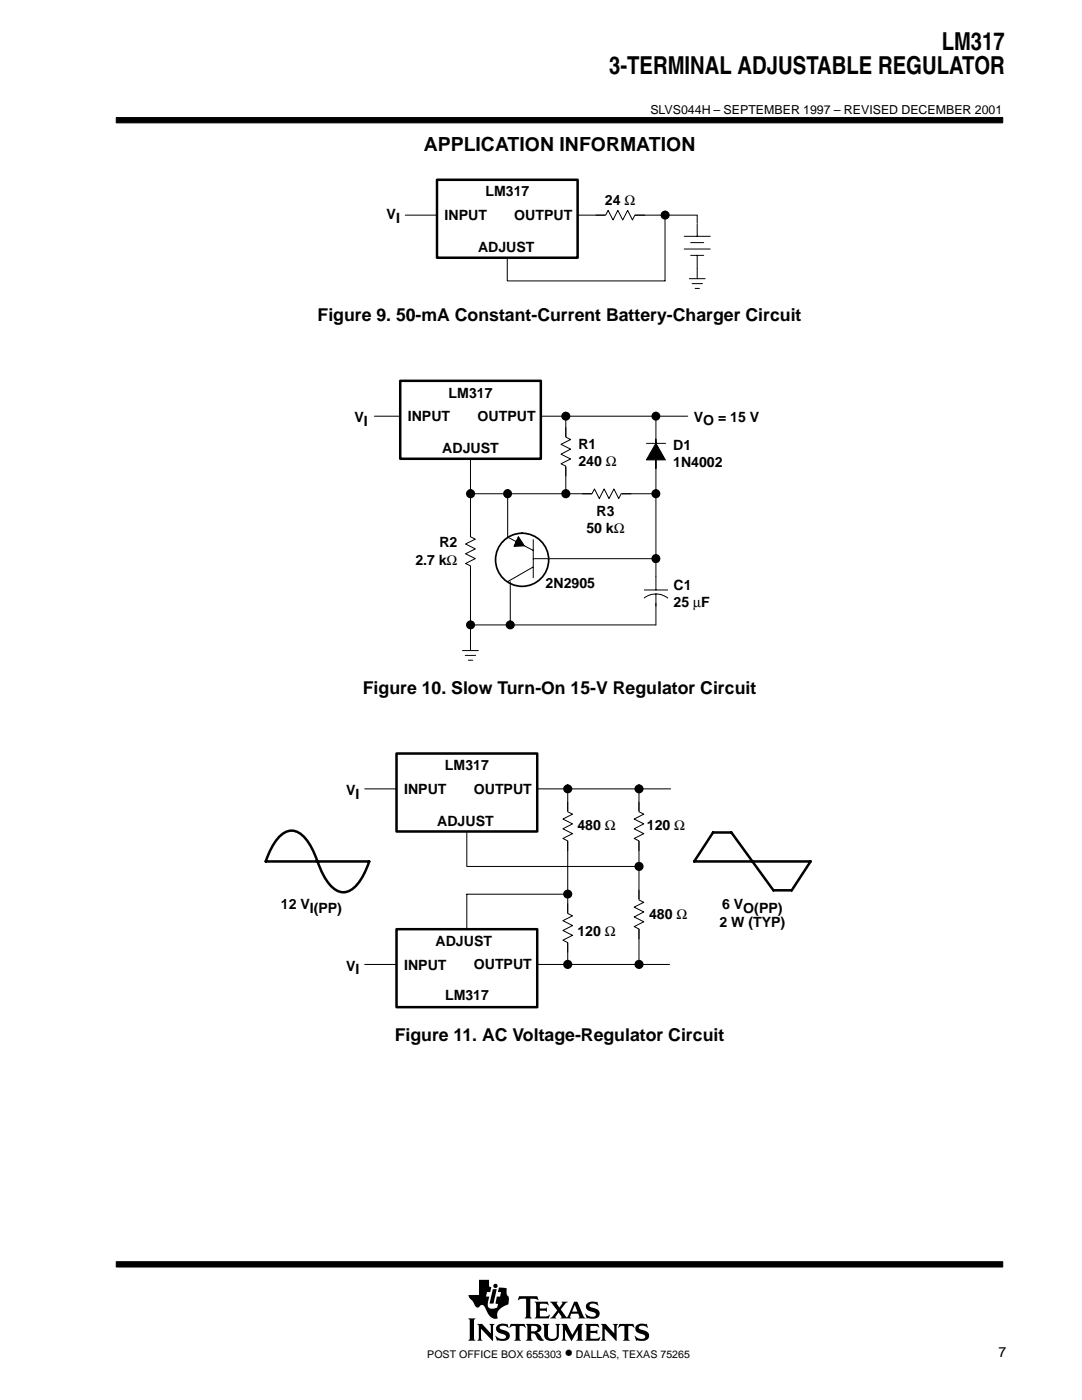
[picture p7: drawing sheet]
<svg xmlns="http://www.w3.org/2000/svg" width="216mm" height="279mm" viewBox="0 0 216 279" stroke-linecap="round" stroke-linejoin="round" font-family="sans-serif">
<g fill="#000" stroke="#000" stroke-width=".2">
<path d="M23.2 23.5h176.9v1h-176.9z" fill-rule="evenodd"/>
<path d="M23.2 251.8h176.9v1.1h-176.9z" fill-rule="evenodd"/>
</g>
<g fill="#000">
<path d="M98.3 257.3h.8l-.6 2.9h-.8z"/>
<path d="M93.4 263.1h1.5l-.3 .4v3.7l.3 .4h-1.5l.3-.4v-3.7z" fill-rule="evenodd"/>
<path d="M95.2 264.2h1l1.7 1.9v-1.5l-.3-.4h1.1l-.3 .4v3l-2.4-2.4v2l.3 .4h-1.1l.3-.6v-2.3z" fill-rule="evenodd"/>
<path d="M95.6 255.4h2v1.3l.4 .2-.2 1h-.6l-.2 .9h.6l-.3 1.2 .1 .7a.9 .9 0 0 0 1.2 .4l.6-.1 .2-.8-.5-.1 .2-1.3h.7l.2-.9h-.7l.3-1 1.5 .2v1.1l.2 .4 .2 .2v.7a.81 .81 0 0 1-.6 1 2.73 2.73 0 0 0-1.7 1.7l.1 .9h-.1a1.81 1.81 0 0 1-2.1-1.5l-.3-.6a.7 .7 0 0 0-.6-.6 .7 .7 0 0 0-.7 .5 1.12 1.12 0 0 1-1.1-1l-.7-.8-.2-.7h2.1z" fill-rule="evenodd"/>
<path d="M99.2 264.6a1.71 1.71 0 0 1 1.7-.4l.2 .1 .1-.1 .3 .8-.6-.3-.8-.1a.41 .41 0 0 0-.4 .5 .41 .41 0 0 0 .5 .3 1.29 1.29 0 0 1 1.5 1.4 1.08 1.08 0 0 1-1.2 .8l-1.1-.1-.2 .1-.4-1 .8 .5 .5 .1 .6-.1 .3-.2a.72 .72 0 0 0-.9-.7 .99 .99 0 0 1-1-.5 .99 .99 0 0 1 .1-1.1z" fill-rule="evenodd"/>
<path d="M101.9 264.2h2.8l.2 .8-.7-.4h-.4l-.1 .2v2.4l.3 .4h-1.4l.3-.4v-2.4l-.1-.2h-.5l-.7 .4z" fill-rule="evenodd"/>
<path d="M103.6 258.7h3.6l.2 .8-.4-.3-1.2 .1v3.5l.3 .3h-1.4l.2-.2 .1-.3v-3.2l-.1-.2h-.8l-.7 .3z" fill-rule="evenodd"/>
<path d="M104.9 264.2h1.9a.9 .9 0 0 1 1 .4 .9 .9 0 0 1 0 1.1l-.7 .2 .5 .4 .9 1.2a1.2 1.2 0 0 1-1.6-1l-.3-.3-.6-.1v1l.3 .5h-1.4l.3-.6v-2.3z" fill-rule="evenodd"/>
<path d="M106.7 259.8h2.6l.1 .7-.5-.3-1.2 .1v.8h1.1l.3-.2v.9l-.4-.2h-1v1l.2 .1h1.2l.5-.3h.1l-.2 .7h-2.8l.3-.5v-2.3z" fill-rule="evenodd"/>
<path d="M108.3 264.2h1.3l-.3 .4v2a.65 .65 0 0 0 .7 .6h.6l.4-.4 .1-2.1-.3-.5h1l-.3 .4v1.8a1.54 1.54 0 0 1-2.4 1l-.5-.7v-2.1z" fill-rule="evenodd"/>
<path d="M112 264.2h1.1l1.1 2.2 1.2-2.2h1l-.3 .4v2.6l.3 .4h-1.4l.3-.4v-1.8l-1.3 2.2-1.3-2.2v1.7l.4 .5h-1.1l.3-.6v-2.3z" fill-rule="evenodd"/>
<path d="M109.7 259.8h1.6l-.2 .3 .5 .8 .6-.8-.1-.3h1.2l-.4 .3-1 1.2 1.2 1.6 1.5-3.1h.6l1.2 2.9 .4 .4-1.4-.1a.22 .22 0 0 0 .2-.1 .22 .22 0 0 0 0-.3l-.2-.4h-1.4l-.2 .7 .2 .2h-2.2l.2-.3-.5-.9-.7 .9 .2 .3h-1.3l.6-.4 .9-1.2z" fill-rule="evenodd"/>
<path d="M117.1 260.2a2.08 2.08 0 0 1 1.9-.3l.2-.2 .1 .9a1.22 1.22 0 0 0-1.7-.1 .82 .82 0 0 0 .9 .6 1.06 1.06 0 0 1 1.2 1.1 1.06 1.06 0 0 1-1.2 1l-1.2-.1-.2 .1-.3-1 .8 .5 .8 .1a.46 .46 0 0 0 .5-.5 .46 .46 0 0 0-.5-.4l-.2-.1a1.11 1.11 0 0 1-1.2-1.5z" fill-rule="evenodd"/>
<path d="M116.7 264.2h2.6l.2 .8-.6-.4-1.1 .1v.9h1.1l.3-.2v.9l-.4-.3h-1v1.1l1.3 .1 .7-.4-.3 .8h-2.8l.3-.4v-2.6z" fill-rule="evenodd"/>
<path d="M119.9 264.2h1l1.7 1.9v-1.5l-.3-.4h1l-.3 .4v3l-2.3-2.4v2l.3 .4h-1.1l.3-.4v-2.6z" fill-rule="evenodd"/>
<path d="M123.6 264.2h2.8l.2 .8-.6-.4h-.5l-.1 .2v2.4l.3 .4h-1.4l.3-.4v-2.4l-.1-.2h-.5l-.7 .4z" fill-rule="evenodd"/>
<path d="M127 264.6a1.74 1.74 0 0 1 1.6-.4l.3 .1 .1-.1 .3 .8h-.1a1.2 1.2 0 0 0-1.7-.1 1.47 1.47 0 0 0 1.3 .7 1.03 1.03 0 0 1 .7 1.2 1.03 1.03 0 0 1-1.2 .8l-1.1-.1-.2 .1-.4-1 .9 .5 .9 .1a.45 .45 0 0 0 .4-.6 .45 .45 0 0 0-.6-.3l-.2-.1a1.11 1.11 0 0 1-1.2-1.4z" fill-rule="evenodd"/>
<circle cx="98.9" cy="256.6" r=".43"/>
</g>
<g fill="#fff">
<path d="M114.7 260.4l.5 1.4h-1z"/>
<path d="M106 264.7l.6-.1a.56 .56 0 0 1 .6 .5 .56 .56 0 0 1-.6 .6h-.6z" fill-rule="evenodd"/>
</g>
<path d="M80.9 42.9h6.3M115.3 42.9h23.8v12.7M132.7 42.9v13.2h-31.5v-4.7" fill="none" stroke="#000" stroke-width=".2"/>
<path d="M87.2 35.9h28.1v15.5h-28.1z" fill="none" stroke="#000" stroke-width=".5"/>
<circle cx="132.7" cy="42.9" r=".73" fill="#000" stroke="#000" stroke-width=".34"/>
<circle cx="132.7" cy="42.9" r=".17" fill="#000"/>
<path d="M136.6 44.5h5.1v8.9h-5.1z" fill-rule="evenodd" fill="#fff"/>
<path d="M136.5 47.2h5.2M136.5 49.7h5.2M137.5 55.6h3.2M137.8 51h2.6M137.8 48.4h2.6M138.1 56.6h2.1M138.7 57.6h.9M139.1 44.6v2.6M139.1 51v2.5" fill="none" stroke="#000" stroke-width=".2"/>
<path d="M120.9 42h5.8v2h-5.8z" fill-rule="evenodd" fill="#fff"/>
<g fill="none" stroke="#000" stroke-width=".2">
<path d="M118.9 42.9h2l.4-.9 1 1.9 1-1.9 1 1.9 .9-1.9 1 1.9 .5-1h1.9M74.7 83.1h5.2M93.9 98.5h37.4M93.9 91.6v38.1M101.3 98.5v8.7l5 2.6M107.9 83.1h29.3M112.9 83.1v15.6M129 88.5h3.8M130.9 83.8v40.9M103.4 107.2l1.2 1.7-2 .1zM106.3 113.2l-5 2.9M106.4 107.7v7.6"/>
<path d="M106.4 111.5h3M92.3 129.8h3.2M92.8 130.8h2.1M93.5 131.8h.8"/>
</g>
<path d="M79.9 76h28v15.6h-28z" fill="none" stroke="#000" stroke-width=".5"/>
<g fill="#000" stroke="#000" stroke-width=".34">
<circle cx="93.9" cy="98.5" r=".74"/>
<circle cx="101.3" cy="98.5" r=".73"/>
<circle cx="112.9" cy="98.5" r=".74"/>
<circle cx="112.9" cy="83.1" r=".73"/>
<circle cx="130.9" cy="83.1" r=".72"/>
<circle cx="93.9" cy="124.7" r=".73"/>
</g>
<g fill="#000">
<circle cx="93.9" cy="98.5" r=".17"/>
<circle cx="101.3" cy="98.5" r=".17"/>
<circle cx="112.9" cy="83.1" r=".17"/>
<circle cx="112.9" cy="98.5" r=".17"/>
<circle cx="130.9" cy="83.1" r=".17"/>
<circle cx="93.9" cy="124.7" r=".17"/>
</g>
<path d="M130.9 88.5l1.9 3.3h-3.8zM103.4 107.2l1.2 1.7-2 .1z" fill="#000" stroke="#000" stroke-width=".2"/>
<circle cx="104.2" cy="111.7" r="5.3" fill="none" stroke="#000" stroke-width=".34"/>
<path d="M128.6 115.1h4.6v5.2h-4.6z" fill-rule="evenodd" fill="#fff"/>
<path d="M109.5 111.5h21.2M128.5 119.3a3.8 3.8 0 0 1 4.7 .1M128.6 117.7h4.6M130.9 115.1v2.6M130.9 118.5v2.5" fill="none" stroke="#000" stroke-width=".2"/>
<path d="M118.1 97.6h5.9v2h-5.9z" fill-rule="evenodd" fill="#fff"/>
<path d="M116.2 98.5h1.9l.5-.9 1 1.9 .9-1.9 1 1.9 1-1.9 1 1.9 .4-1h2M101.8 116.1v8.6M93.9 124.7h37" fill="none" stroke="#000" stroke-width=".2"/>
<g fill="#000" stroke="#000" stroke-width=".34">
<circle cx="130.9" cy="98.5" r=".73"/>
<circle cx="130.9" cy="111.5" r=".73"/>
<circle cx="101.8" cy="124.7" r=".73"/>
</g>
<g fill="#000">
<circle cx="130.9" cy="98.5" r=".17"/>
<circle cx="130.9" cy="111.5" r=".17"/>
<circle cx="101.8" cy="124.7" r=".17"/>
</g>
<path d="M92.9 107.1h2v5.8h-2z" fill-rule="evenodd" fill="#fff"/>
<path d="M93.9 105.2v1.9l.9 .5-1.9 1 1.9 .9-1.9 1 1.9 1-1.9 1 1 .4v2" fill="none" stroke="#000" stroke-width=".2"/>
<path d="M112 87.2h1.9v5.8h-1.9z" fill-rule="evenodd" fill="#fff"/>
<path d="M112.9 85.3v1.9l1 .5-2 1 2 .9-2 1 2 1-2 1 1 .4v2M72.8 157.4h6.3M107.2 157.4h26.6M113.3 157.4v34.6M93.1 165.9v7h34.2" fill="none" stroke="#000" stroke-width=".2"/>
<path d="M79.1 150.4h28.1v15.5h-28.1z" fill="none" stroke="#000" stroke-width=".5"/>
<circle cx="113.3" cy="157.4" r=".73" fill="#000" stroke="#000" stroke-width=".34"/>
<circle cx="113.3" cy="157.4" r=".17" fill="#000"/>
<path d="M112.3 182.3h2v5.8h-2z" fill-rule="evenodd" fill="#fff"/>
<path d="M127.5 157.4v35.5M113.3 180.3v2l.9 .5-1.9 .9 1.9 1-1.9 1 1.9 1-1.9 .9 1 .5v2" fill="none" stroke="#000" stroke-width=".2"/>
<g fill="#000" stroke="#000" stroke-width=".34">
<circle cx="127.5" cy="157.4" r=".73"/>
<circle cx="127.5" cy="172.9" r=".74"/>
</g>
<g fill="#000">
<circle cx="127.5" cy="157.4" r=".17"/>
<circle cx="127.5" cy="172.9" r=".17"/>
</g>
<path d="M126.6 179.6h1.9v5.8h-1.9z" fill-rule="evenodd" fill="#fff"/>
<path d="M113.3 178.5h-20.2v6.9M127.5 177.6v2l1 .5-2 .9 2 1-2 1 2 1-2 .9 1 .5v2M72.8 192.5h6.3M107.2 192.5h26.4" fill="none" stroke="#000" stroke-width=".2"/>
<path d="M63.4 171.9a10.6 10.6 0 0 0 3.8 5.8 3 3 0 0 0 3.8-.9 13 13 0 0 0 2.7-4.9h-20.7a10.6 10.6 0 0 1 3.9-5.8 3.2 3.2 0 0 1 4.1 1.3 14.1 14.1 0 0 1 2.4 4.5M142.3 166.1h3.6l8.4 11.6h3.7l3.7-5.8h-23.2zM79.1 185.4h28.1v15.6h-28.1z" fill="none" stroke="#000" stroke-width=".5"/>
<g fill="#000" stroke="#000" stroke-width=".34">
<circle cx="113.3" cy="178.4" r=".73"/>
<circle cx="113.3" cy="192.5" r=".74"/>
<circle cx="127.5" cy="192.5" r=".74"/>
</g>
<g fill="#000">
<circle cx="113.3" cy="178.5" r=".17"/>
<circle cx="113.3" cy="192.5" r=".17"/>
<circle cx="127.5" cy="192.5" r=".17"/>
</g>
<path d="M126.6 162h1.9v5.8h-1.9z" fill-rule="evenodd" fill="#fff"/>
<path d="M127.5 160.1v1.9l1 .5-2 1 2 .9-2 1 2 1-2 .9 1 .5v2" fill="none" stroke="#000" stroke-width=".2"/>
<path d="M112.3 162h2v5.8h-2z" fill-rule="evenodd" fill="#fff"/>
<path d="M113.3 160.1v1.9l.9 .5-1.9 1 1.9 .9-1.9 1 1.9 1-1.9 .9 1 .5v2" fill="none" stroke="#000" stroke-width=".2"/>
<g font-size="4.9">
<text x="187.9" y="9.9">LM317</text>
<text x="121.5" y="14.8">3-TERMINAL ADJUSTABLE REGULATOR</text>
</g>
<text font-size="3.9" x="84.5" y="30.2">APPLICATION INFORMATION</text>
<g font-size="3.5">
<text x="63.4" y="64.1">Figure 9. 50-mA Constant-Current Battery-Charger Circuit</text>
<text x="72.4" y="138.4">Figure 10. Slow Turn-On 15-V Regulator Circuit</text>
<text x="78.8" y="207.7">Figure 11. AC Voltage-Regulator Circuit</text>
<text x="112.7" y="271">•</text>
</g>
<g font-size="2.8">
<text x="96.9" y="39.1">LM317</text>
<text x="120.7" y="40.9">24 Ω</text>
<text x="77.1" y="43.8">VI</text>
<text x="88.7" y="44">INPUT</text>
<text x="102.6" y="43.9">OUTPUT</text>
<text x="95.4" y="50.4">ADJUST</text>
<text x="89.5" y="79.4">LM317</text>
<text x="70.7" y="84.3">VI</text>
<text x="81.4" y="84.1">INPUT</text>
<text x="95.3" y="84.1">OUTPUT</text>
<text x="115.4" y="89.5">R1</text>
<text x="134.3" y="89.7">D1</text>
<text x="138.5" y="84.1">VO = 15 V</text>
<text x="88.3" y="90.5">ADJUST</text>
<text x="115.4" y="93.1">240 Ω</text>
<text x="134.3" y="93.3">1N4002</text>
<text x="117" y="106.4">50 kΩ</text>
<text x="119" y="102.9">R3</text>
<text x="82.9" y="112.8">2.7 kΩ</text>
<text x="87.7" y="109.2">R2</text>
<text x="108.9" y="117.4">2N2905</text>
<text x="134.4" y="117.7">C1</text>
<text x="134.4" y="121.2">25 µF</text>
<text x="88.8" y="153.7">LM317</text>
<text x="69.1" y="158.7">VI</text>
<text x="80.6" y="158.5">INPUT</text>
<text x="94.5" y="158.4">OUTPUT</text>
<text x="87.2" y="164.9">ADJUST</text>
<text x="115.2" y="165.6">480 Ω</text>
<text x="129.1" y="165.6">120 Ω</text>
<text x="56" y="181.5">12 VI(PP)</text>
<text x="129.5" y="183.5">480 Ω</text>
<text x="143.6" y="185">2 W (TYP)</text>
<text x="144.1" y="181.5">6 VO(PP)</text>
<text x="86.9" y="188.9">ADJUST</text>
<text x="115.2" y="186.7">120 Ω</text>
<text x="69.1" y="193.7">VI</text>
<text x="80.6" y="193.5">INPUT</text>
<text x="94.5" y="193.5">OUTPUT</text>
<text x="88.8" y="199.6">LM317</text>
<text x="199.2" y="270.8">7</text>
</g>
<text font-size="2.5" x="129.8" y="22.7">SLVS044H – SEPTEMBER 1997 – REVISED DECEMBER 2001</text>
<g font-size="2.1">
<text x="85.3" y="271">POST OFFICE BOX 655303</text>
<text x="114.9" y="271">DALLAS, TEXAS 75265</text>
</g>
</svg>
